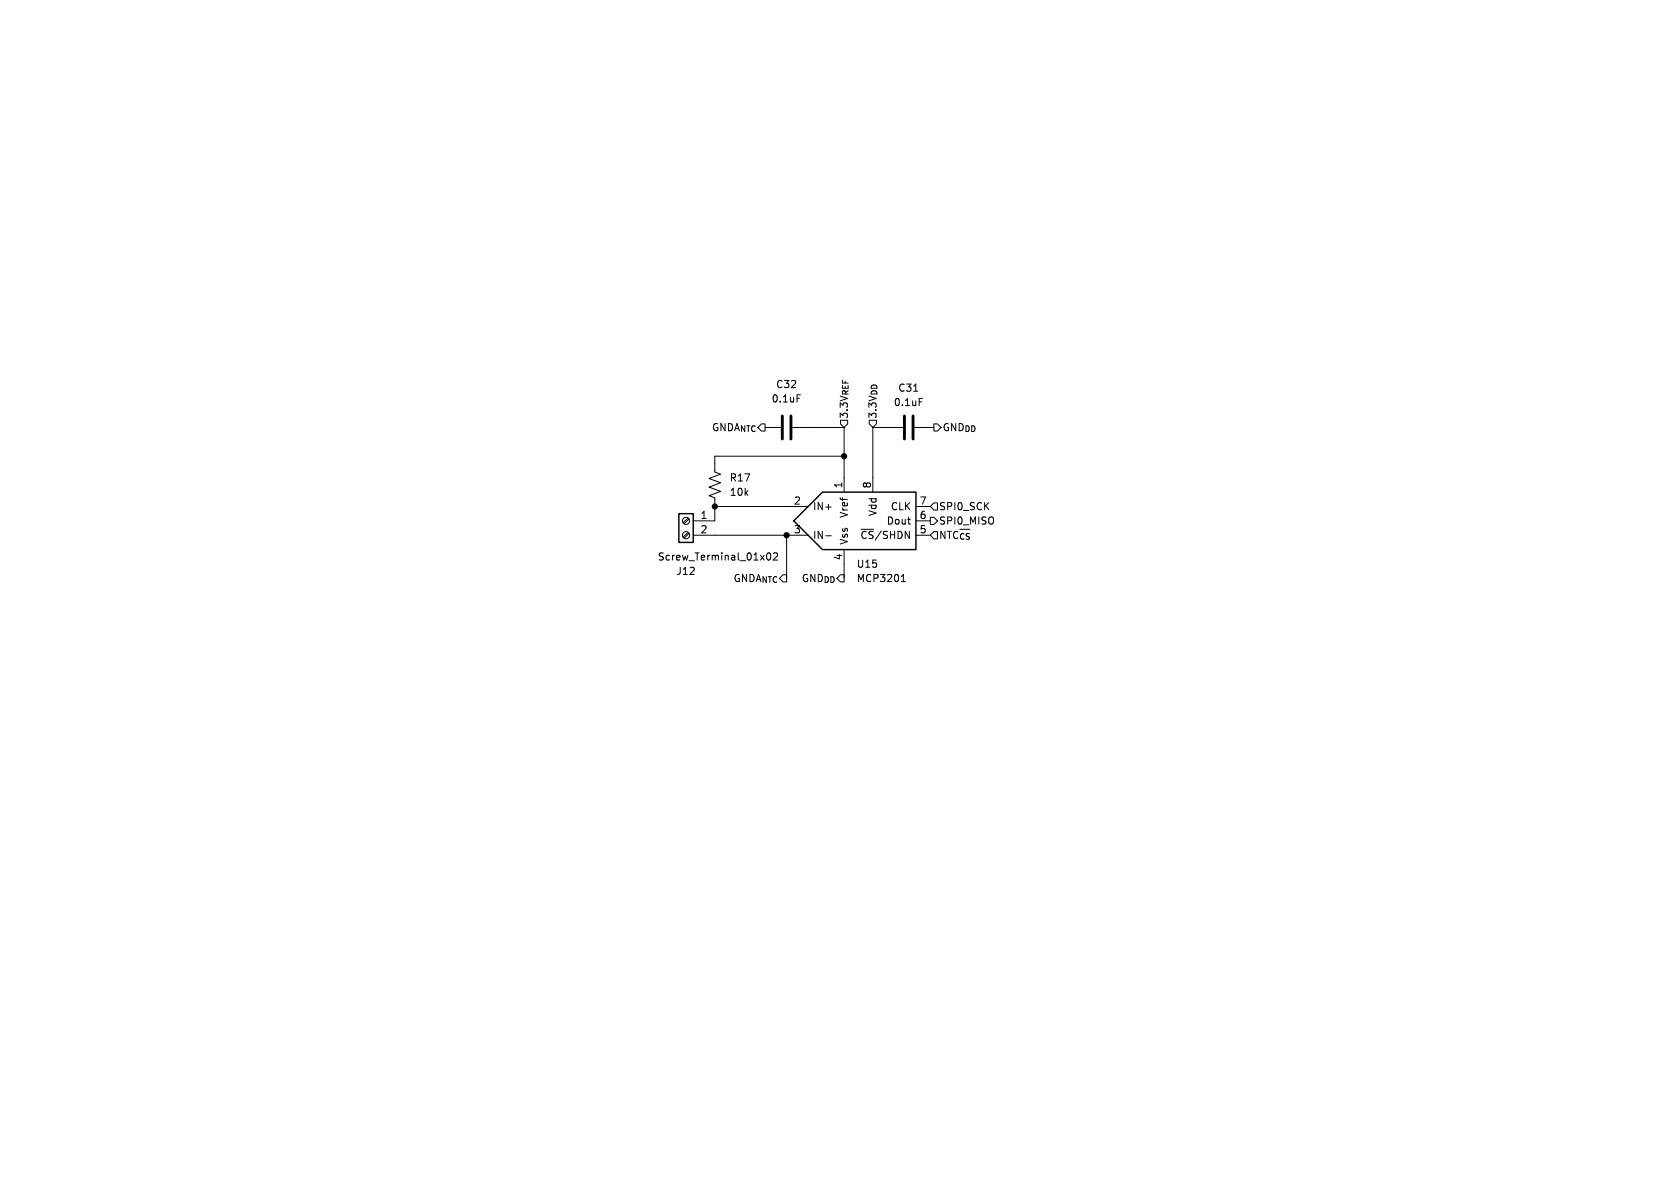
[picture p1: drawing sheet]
<svg xmlns="http://www.w3.org/2000/svg" width="297mm" height="210mm" viewBox="0 0 297 210" stroke-linecap="round" stroke-linejoin="round" font-family="sans-serif">
<path d="M120 90.8h2.6v5.1h-2.6zM140.3 92.1l5.1-5.1h16.5v10.2h-16.5z" fill="none" stroke="#000" stroke-width=".25"/>
<g fill="none" stroke="#000" stroke-width=".18">
<path d="M135.3 75.6h2.7M140.1 75.6h9.1M140.9 69.8h.6M148.6 74.3h1.3v.6l-.7 .7-.6-.7zM149.2 75.6v11.4M153.7 74.3h1.2v.6l-.6 .7-.6-.7zM154.3 75.6v11.4M154.3 75.6h5.3M161.5 69.2h.8M161.7 75.6h3.4M162.5 70.4h.6M165.1 74.9h.6l.7 .7-.7 .6h-.6z"/>
<path d="M121.6 91.6l-.8 .8M121.6 94.1l-.8 .8M121.8 91.7l-.8 .9M121.8 94.3l-.8 .8M122.6 94.6h20.3M126.4 89.5h16.5M135.6 97.9l.2-.2a.68 .68 0 0 1 .5 .7 .68 .68 0 0 1-.5 .6l-.2-.1-.1-.4zM136.7 97.9l.5-.2 .3 .4-.8 .9h.8M139.1 94.6v7.6M146 94.7h.9M149.2 80.6h-22.8v2.8l1 .4-2.1 .8 2.1 .7-2.1 .8 2.1 .8-2.1 .7 1.1 .4v4.1h-3.8M149.2 97.2v5"/>
<path d="M161.9 92.1h2.6M161.9 94.6h2.6M161.9 89.5h2.6M164.5 91.4h.6l.6 .7-.6 .6h-.6zM165.1 94h.6v1.3h-.6l-.6-.7zM165.1 88.9h.6v1.3h-.6l-.6-.7zM159.3 102.8h.8M159.5 101.8l.2-.3v1.3"/>
<circle cx="121.3" cy="94.6" r=".63"/>
<circle cx="121.3" cy="92.1" r=".63"/>
</g>
<path d="M138.3 73.5v4.1M139.8 73.5v4.1M159.9 73.5v4.1M161.4 73.5v4.1" fill="none" stroke="#000" stroke-width=".51"/>
<g fill="#000" stroke="#000" stroke-width=".18">
<circle cx="126.4" cy="89.5" r=".46"/>
<circle cx="139.1" cy="94.6" r=".46"/>
<circle cx="149.2" cy="80.6" r=".46"/>
</g>
<g font-size="1.8">
<text x="136.3" y="71.3">0.1uF</text>
<text x="137.1" y="68.8">C32</text>
<text x="157.9" y="72">0.1uF</text>
<text x="158.7" y="69.4">C31</text>
<text x="125.7" y="76.4">GNDA_{NTC}</text>
<text x="150.1" y="74.1" transform="rotate(-90 150.1 74.1)">3.3V_{REF}</text>
<text x="155.2" y="74.1" transform="rotate(-90 155.2 74.1)">3.3V_{DD}</text>
<text x="166.6" y="76.4">GND_{DD}</text>
<text x="128.9" y="87.9">10k</text>
<text x="128.9" y="85.3">R17</text>
<text x="140.3" y="89.3">2</text>
<text x="149" y="86.4" transform="rotate(-90 149 86.4)">1</text>
<text x="154.1" y="86.4" transform="rotate(-90 154.1 86.4)">8</text>
<text x="162.5" y="89.3">7</text>
<text x="123.8" y="91.8">1</text>
<text x="123.8" y="94.4">2</text>
<text x="140.3" y="94.4">3</text>
<text x="143.6" y="90.4">IN+</text>
<text x="143.6" y="95.5">IN-</text>
<text x="150.1" y="91.6" transform="rotate(-90 150.1 91.6)">Vref</text>
<text x="152" y="95.5">~{CS}/SHDN</text>
<text x="155.2" y="91.3" transform="rotate(-90 155.2 91.3)">Vdd</text>
<text x="156.7" y="92.9">Dout</text>
<text x="157.4" y="90.4">CLK</text>
<text x="162.5" y="91.8">6</text>
<text x="162.5" y="94.4">5</text>
<text x="165.9" y="95.5">NTC_{~{CS}}</text>
<text x="165.9" y="90.4">SPI0_SCK</text>
<text x="165.9" y="92.9">SPI0_MISO</text>
<text x="116.2" y="99.3">Screw_Terminal_01x02</text>
<text x="119.5" y="101.8">J12</text>
<text x="149" y="99.1" transform="rotate(-90 149 99.1)">4</text>
<text x="150.1" y="96.4" transform="rotate(-90 150.1 96.4)">Vss</text>
<text x="151.4" y="100.6">U15</text>
<text x="129.5" y="103.1">GNDA_{NTC} GND_{DD} MCP3201</text>
</g>
</svg>
